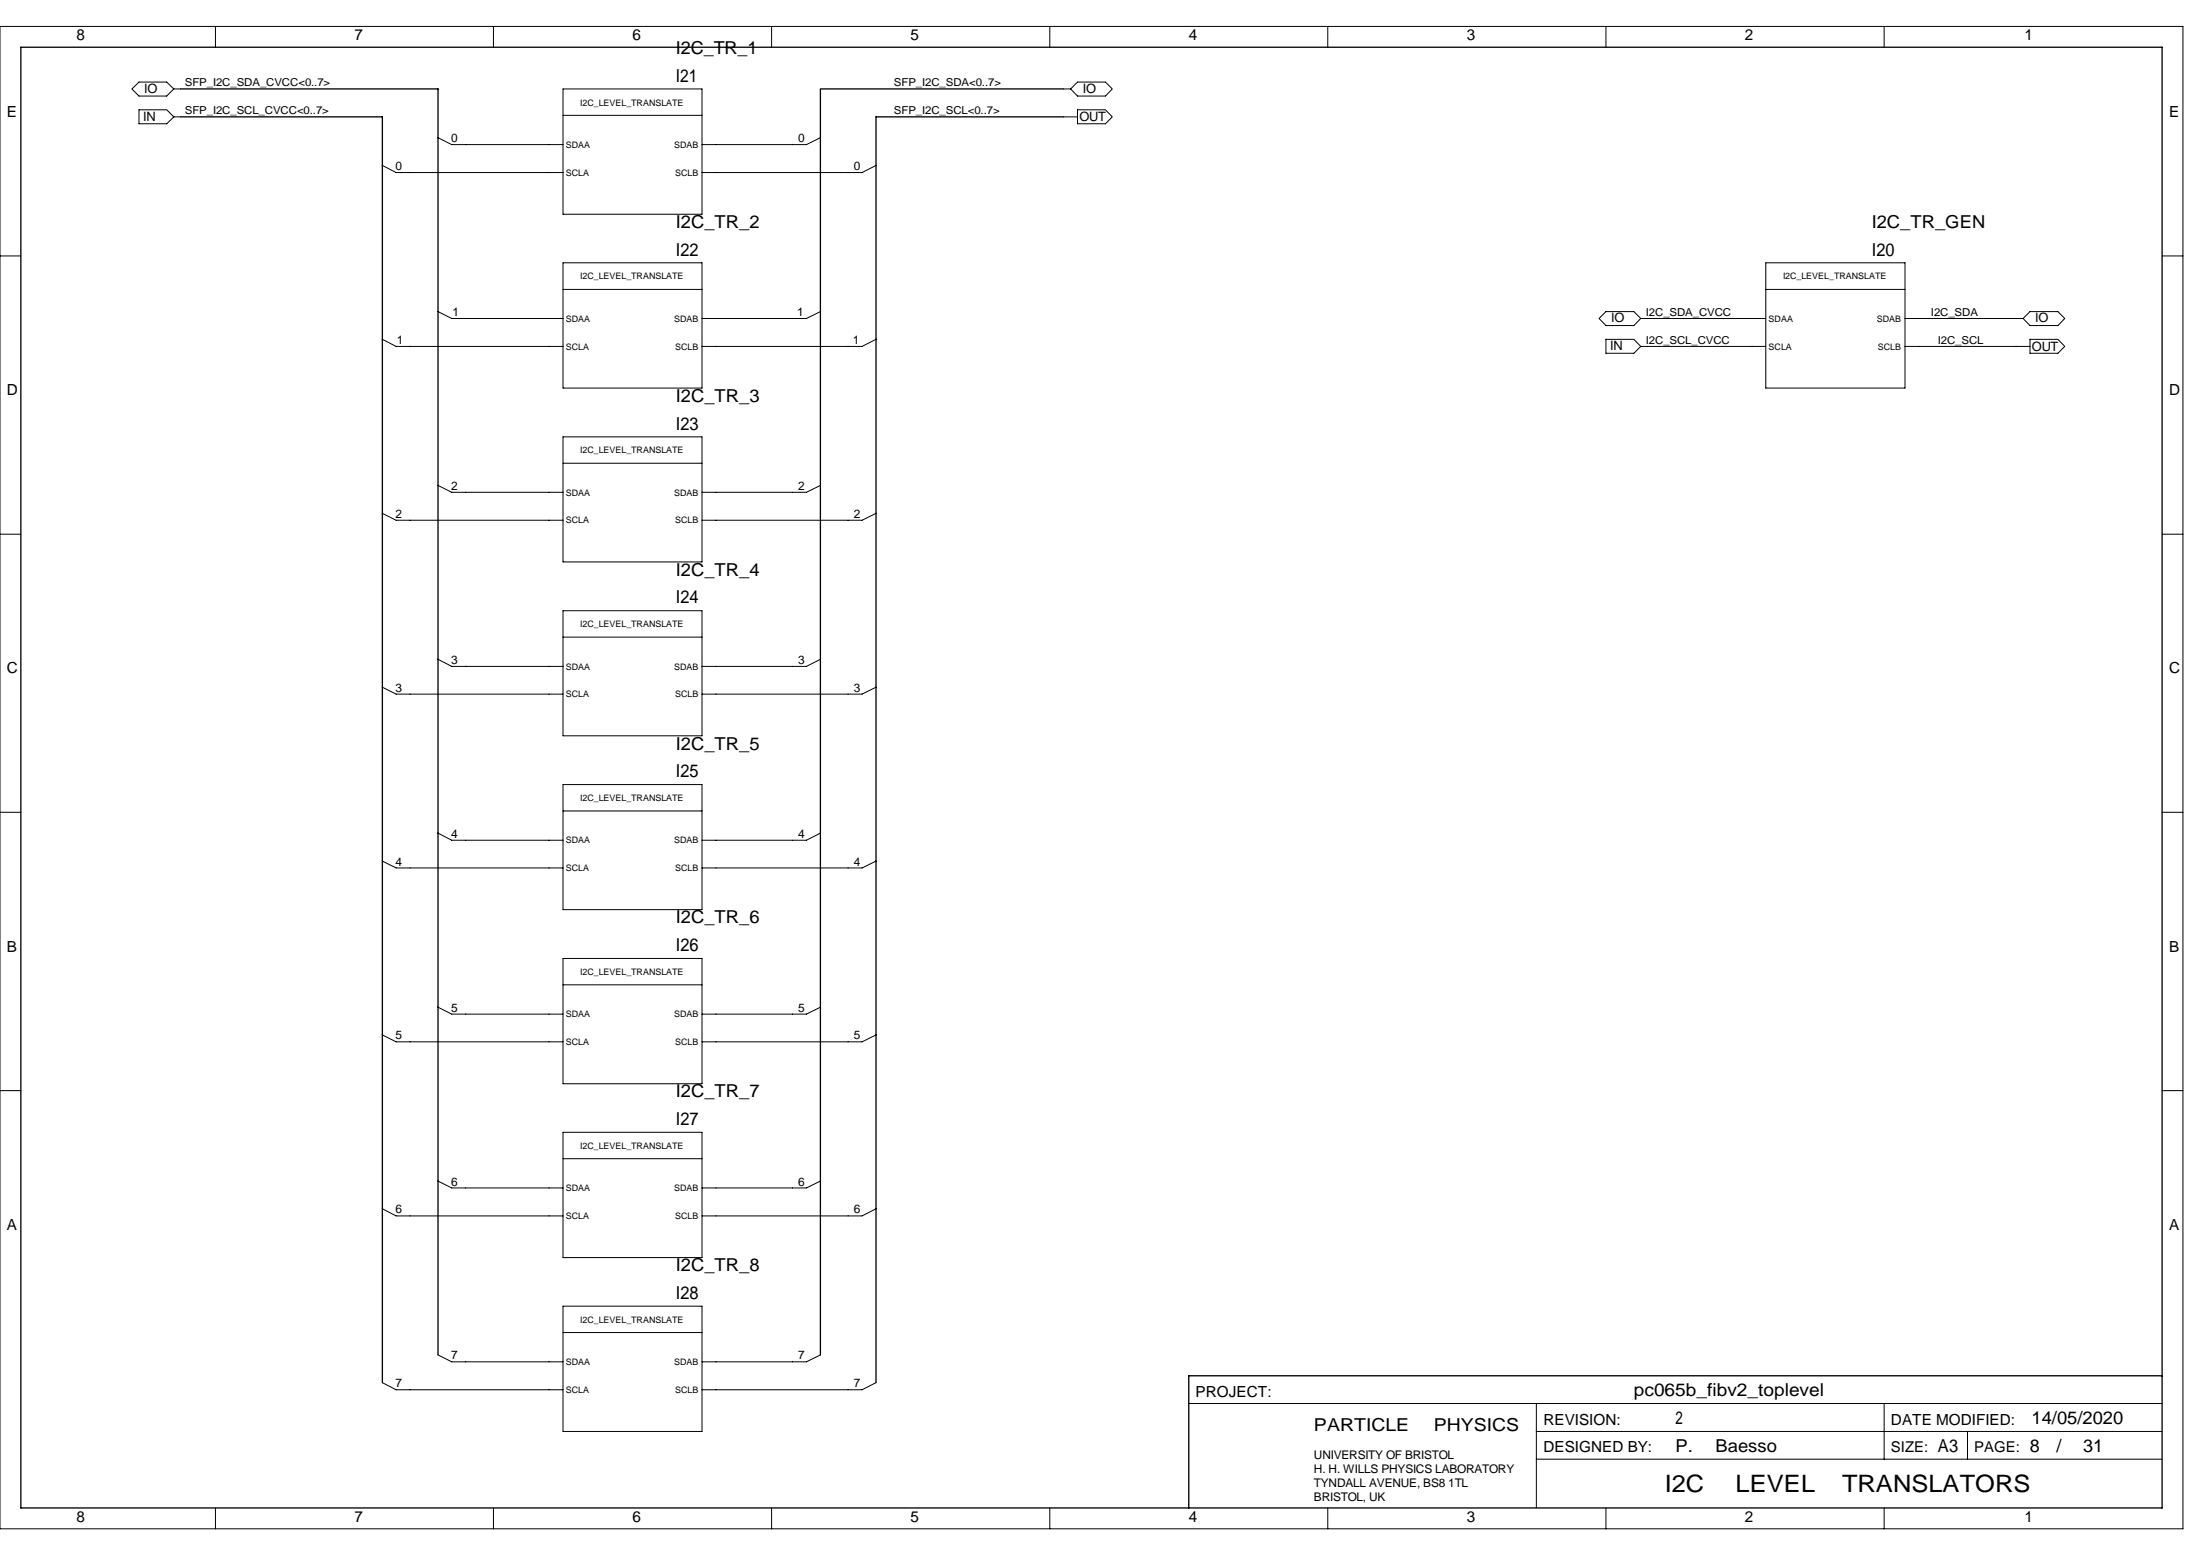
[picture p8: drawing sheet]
<svg xmlns="http://www.w3.org/2000/svg" width="420mm" height="297mm" viewBox="0 0 420 297" stroke-linecap="round" stroke-linejoin="round" font-family="sans-serif">
<g fill="none" stroke="#000" stroke-width=".19">
<path d="M0 5h416.9v286.8h-416.9zM25.2 17l1.3-1.3h5.3l1.4 1.3-1.4 1.3h-5.3zM33.2 17h1.3M41.1 5v4M94.2 5v4M107.5 17h26.6v23.9h-26.6zM147.4 5v4M200.5 5v4M203.1 17h1.4M205.8 15.7h5.3l1.3 1.3-1.3 1.3h-5.3l-1.3-1.3zM253.6 5v4M306.7 5v4"/>
<path d="M359.8 5v4M26.5 21h5.3l1.4 1.3-1.4 1.3h-5.3zM33.2 22.3h1.3M73 31.6l2.7 1.3h31.8M83.7 26.3l2.6 1.3h21.2M107.5 22h26.6M156.7 26.3l-2.7 1.3h-19.9M167.3 31.6l-2.7 1.3h-30.5M203.1 22.3h2.7M205.8 21h5.3l1.3 1.3-1.3 1.3h-5.3zM0 48.9h4M83.7 59.5l2.6 1.3h21.2"/>
<path d="M107.5 50.2h26.6v23.9h-26.6zM107.5 55.3h26.6M156.7 59.5l-2.7 1.3h-19.9M337.2 50.2h26.6v23.9h-26.6zM337.2 55.3h26.6M412.9 48.9h4M73 64.8l2.7 1.3h31.8M167.3 64.8l-2.7 1.3h-30.5M305.4 60.8l1.3-1.3h5.3l1.4 1.3-1.4 1.3h-5.3zM306.7 64.8h5.3l1.4 1.3-1.4 1.3h-5.3zM313.4 66.1h23.8M313.4 60.8h23.8"/>
<path d="M363.8 66.1h23.9M363.8 60.8h22.6M386.4 60.8l1.3-1.3h5.3l1.3 1.3-1.3 1.3h-5.3zM387.7 64.8h5.3l1.3 1.3-1.3 1.3h-5.3zM73 98l2.7 1.3h31.8M83.7 92.7l2.6 1.3h21.2M107.5 83.4h26.6v23.9h-26.6zM107.5 88.4h26.6M156.7 92.7l-2.7 1.3h-19.9M167.3 98l-2.7 1.3h-30.5M0 102h4M107.5 116.6h26.6v23.9h-26.6z"/>
<path d="M412.9 102h4M73 131.2l2.7 1.3h31.8M83.7 125.9l2.6 1.3h21.2M107.5 121.6h26.6M156.7 125.9l-2.7 1.3h-19.9M167.3 131.2l-2.7 1.3h-30.5M0 155.1h4M83.7 159l2.6 1.4h21.2M107.5 149.8h26.6v23.9h-26.6zM107.5 154.8h26.6M156.7 159l-2.7 1.4h-19.9M412.9 155.1h4"/>
<path d="M73 164.4l2.7 1.3h31.8M167.3 164.4l-2.7 1.3h-30.5M73 197.6l2.7 1.3h31.8M83.7 192.3l2.6 1.3h21.2M107.5 183h26.6v23.9h-26.6zM107.5 188h26.6M156.7 192.3l-2.7 1.3h-19.9M167.3 197.6l-2.7 1.3h-30.5M0 208.2h4M107.5 216.2h26.6v23.9h-26.6zM412.9 208.2h4M73 230.8l2.7 1.3h31.8"/>
<path d="M83.7 225.5l2.6 1.3h21.2M107.5 221.2h26.6M156.7 225.5l-2.7 1.3h-19.9M167.3 230.8l-2.7 1.3h-30.5M83.7 258.7l2.6 1.3h21.2M107.5 249.3h26.6v24h-26.6zM107.5 254.4h26.6M156.7 258.7l-2.7 1.3h-19.9M73 263.9l2.7 1.4h31.8M167.3 263.9l-2.7 1.4h-30.5M227 267.9h185.9M293.4 273.3h119.5"/>
<path d="M293.4 267.9v20M293.4 278.6h119.5M359.8 267.9v10.7M375.8 273.3v5.3M41.1 287.9v3.9M94.2 287.9v3.9M147.4 287.9v3.9M200.5 287.9v3.9M253.6 287.9v3.9M306.7 287.9v3.9M359.8 287.9v3.9"/>
</g>
<path d="M4 9h408.9v278.9h-408.9zM34.5 17h49.2v241.7M203.1 17h-46.4v241.7M34.5 22.3h38.5v241.6M203.1 22.3h-35.8v241.6M412.9 262.6h-185.9v25.3" fill="none" stroke="#000" stroke-width=".25"/>
<g font-size="4.6">
<text x="317.9" y="284.9">I2C</text>
<text x="331.5" y="284.9">LEVEL</text>
<text x="351.8" y="284.9">TRANSLATORS</text>
</g>
<g font-size="3.4">
<text x="129.1" y="10.3">I2C_TR_1</text>
<text x="129.1" y="15.6">I21</text>
<text x="129.1" y="43.5">I2C_TR_2</text>
<text x="357.5" y="43.5">I2C_TR_GEN</text>
<text x="129.1" y="48.8">I22</text>
<text x="357.5" y="48.8">I20</text>
<text x="129.1" y="76.7">I2C_TR_3</text>
<text x="129.1" y="82">I23</text>
<text x="129.1" y="109.9">I2C_TR_4</text>
<text x="129.1" y="115.2">I24</text>
<text x="129.1" y="143.1">I2C_TR_5</text>
<text x="129.1" y="148.4">I25</text>
<text x="129.1" y="176.3">I2C_TR_6</text>
<text x="129.1" y="181.6">I26</text>
<text x="129.1" y="209.5">I2C_TR_7</text>
<text x="129.1" y="214.8">I27</text>
<text x="129.1" y="242.7">I2C_TR_8</text>
<text x="129.1" y="248">I28</text>
<text x="312" y="266.6">pc065b_fibv2_toplevel</text>
<text x="250.9" y="273.2">PARTICLE</text>
<text x="273.8" y="273.2">PHYSICS</text>
<text x="320" y="271.9">2</text>
<text x="388" y="271.9">14/05/2020</text>
<text x="320" y="277.2">P.</text>
<text x="327.6" y="277.2">Baesso</text>
<text x="370.1" y="277.2">A3</text>
<text x="387.7" y="277.2">8</text>
<text x="392.8" y="277.2">/</text>
<text x="397.8" y="277.2">31</text>
</g>
<g font-size="2.9">
<text x="14.6" y="7.7">8</text>
<text x="67.7" y="7.7">7</text>
<text x="120.8" y="7.7">6</text>
<text x="173.9" y="7.7">5</text>
<text x="227" y="7.7">4</text>
<text x="280.2" y="7.7">3</text>
<text x="333.2" y="7.7">2</text>
<text x="386.6" y="7.7">1</text>
<text x="1.3" y="22.3">E</text>
<text x="414.3" y="22.3">E</text>
<text x="1.3" y="75.4">D</text>
<text x="414.3" y="75.4">D</text>
<text x="1.3" y="128.5">C</text>
<text x="414.3" y="128.5">C</text>
<text x="1.3" y="181.7">B</text>
<text x="414.3" y="181.7">B</text>
<text x="1.3" y="234.7">A</text>
<text x="414.3" y="234.7">A</text>
<text x="228.3" y="266.6">PROJECT:</text>
<text x="294.8" y="271.9">REVISION:</text>
<text x="361.1" y="271.9">DATE MODIFIED:</text>
<text x="294.8" y="277.2">DESIGNED BY:</text>
<text x="14.6" y="290.5">8</text>
<text x="67.7" y="290.5">7</text>
<text x="120.8" y="290.5">6</text>
<text x="173.9" y="290.5">5</text>
<text x="227" y="290.5">4</text>
<text x="280.2" y="290.5">3</text>
<text x="333.2" y="290.5">2</text>
<text x="386.6" y="290.5">1</text>
</g>
<g font-size="2.8">
<text x="361.1" y="277.2">SIZE:</text>
<text x="377.1" y="277.2">PAGE:</text>
</g>
<g font-size="2.5">
<text x="27.6" y="17.7">IO</text>
<text x="206.8" y="17.7">IO</text>
<text x="27.3" y="23">IN</text>
<text x="206.2" y="23.2">OUT</text>
<text x="307.7" y="61.6">IO</text>
<text x="388.7" y="61.6">IO</text>
<text x="307.5" y="66.8">IN</text>
<text x="388.1" y="67">OUT</text>
</g>
<g font-size="2.3">
<text x="86.2" y="27.1">0</text>
<text x="152.4" y="27.1">0</text>
<text x="75.6" y="32.5">0</text>
<text x="163.1" y="32.5">0</text>
<text x="75.8" y="65.7">1</text>
<text x="86.4" y="60.3">1</text>
<text x="152.2" y="60.3">1</text>
<text x="162.9" y="65.7">1</text>
<text x="86.2" y="93.5">2</text>
<text x="152.4" y="93.5">2</text>
<text x="75.6" y="98.8">2</text>
<text x="163.1" y="98.8">2</text>
<text x="86.2" y="126.7">3</text>
<text x="152.4" y="126.7">3</text>
<text x="75.6" y="132">3</text>
<text x="163.1" y="132">3</text>
<text x="86.2" y="159.9">4</text>
<text x="152.4" y="159.9">4</text>
<text x="75.6" y="165.2">4</text>
<text x="163.1" y="165.2">4</text>
<text x="86.2" y="193.1">5</text>
<text x="152.4" y="193.1">5</text>
<text x="75.6" y="198.4">5</text>
<text x="163.1" y="198.4">5</text>
<text x="86.2" y="226.3">6</text>
<text x="152.4" y="226.3">6</text>
<text x="75.6" y="231.7">6</text>
<text x="163.1" y="231.7">6</text>
<text x="86.2" y="259.5">7</text>
<text x="152.4" y="259.5">7</text>
<text x="75.6" y="264.8">7</text>
<text x="163.1" y="264.8">7</text>
<text x="250.9" y="278.5">UNIVERSITY OF BRISTOL</text>
<text x="250.9" y="281.2">H. H. WILLS PHYSICS LABORATORY</text>
<text x="250.9" y="283.8">TYNDALL AVENUE, BS8 1TL</text>
<text x="250.9" y="286.5">BRISTOL, UK</text>
</g>
<g font-size="2.1">
<text x="35.3" y="16.5">SFP_I2C_SDA_CVCC&lt;0..7&gt;</text>
<text x="170.7" y="16.5">SFP_I2C_SDA&lt;0..7&gt;</text>
<text x="35.3" y="21.8">SFP_I2C_SCL_CVCC&lt;0..7&gt;</text>
<text x="170.7" y="21.8">SFP_I2C_SCL&lt;0..7&gt;</text>
<text x="314.3" y="65.6">I2C_SCL_CVCC</text>
<text x="314.3" y="60.3">I2C_SDA_CVCC</text>
<text x="368.8" y="60.3">I2C_SDA</text>
<text x="370.1" y="65.6">I2C_SCL</text>
</g>
<g font-size="1.7">
<text x="110.8" y="20.2">I2C_LEVEL_TRANSLATE</text>
<text x="108.1" y="28.2">SDAA</text>
<text x="128.7" y="28.2">SDAB</text>
<text x="108.1" y="33.5">SCLA</text>
<text x="128.9" y="33.5">SCLB</text>
<text x="110.8" y="53.3">I2C_LEVEL_TRANSLATE</text>
<text x="340.5" y="53.3">I2C_LEVEL_TRANSLATE</text>
<text x="108.1" y="61.4">SDAA</text>
<text x="128.7" y="61.4">SDAB</text>
<text x="337.8" y="61.4">SDAA</text>
<text x="358.4" y="61.4">SDAB</text>
<text x="108.1" y="66.7">SCLA</text>
<text x="128.9" y="66.7">SCLB</text>
<text x="337.8" y="66.7">SCLA</text>
<text x="358.6" y="66.7">SCLB</text>
<text x="110.8" y="86.5">I2C_LEVEL_TRANSLATE</text>
<text x="108.1" y="94.6">SDAA</text>
<text x="128.7" y="94.6">SDAB</text>
<text x="108.1" y="99.9">SCLA</text>
<text x="128.9" y="99.9">SCLB</text>
<text x="110.8" y="119.7">I2C_LEVEL_TRANSLATE</text>
<text x="108.1" y="127.8">SDAA</text>
<text x="128.7" y="127.8">SDAB</text>
<text x="108.1" y="133.1">SCLA</text>
<text x="128.9" y="133.1">SCLB</text>
<text x="110.8" y="152.9">I2C_LEVEL_TRANSLATE</text>
<text x="108.1" y="161">SDAA</text>
<text x="128.7" y="161">SDAB</text>
<text x="108.1" y="166.3">SCLA</text>
<text x="128.9" y="166.3">SCLB</text>
<text x="110.8" y="186.1">I2C_LEVEL_TRANSLATE</text>
<text x="108.1" y="194.2">SDAA</text>
<text x="128.7" y="194.2">SDAB</text>
<text x="108.1" y="199.5">SCLA</text>
<text x="128.9" y="199.5">SCLB</text>
<text x="110.8" y="219.3">I2C_LEVEL_TRANSLATE</text>
<text x="108.1" y="227.4">SDAA</text>
<text x="128.7" y="227.4">SDAB</text>
<text x="108.1" y="232.7">SCLA</text>
<text x="128.9" y="232.7">SCLB</text>
<text x="110.8" y="252.5">I2C_LEVEL_TRANSLATE</text>
<text x="108.1" y="260.6">SDAA</text>
<text x="128.7" y="260.6">SDAB</text>
<text x="108.1" y="265.9">SCLA</text>
<text x="128.9" y="265.9">SCLB</text>
</g>
</svg>
